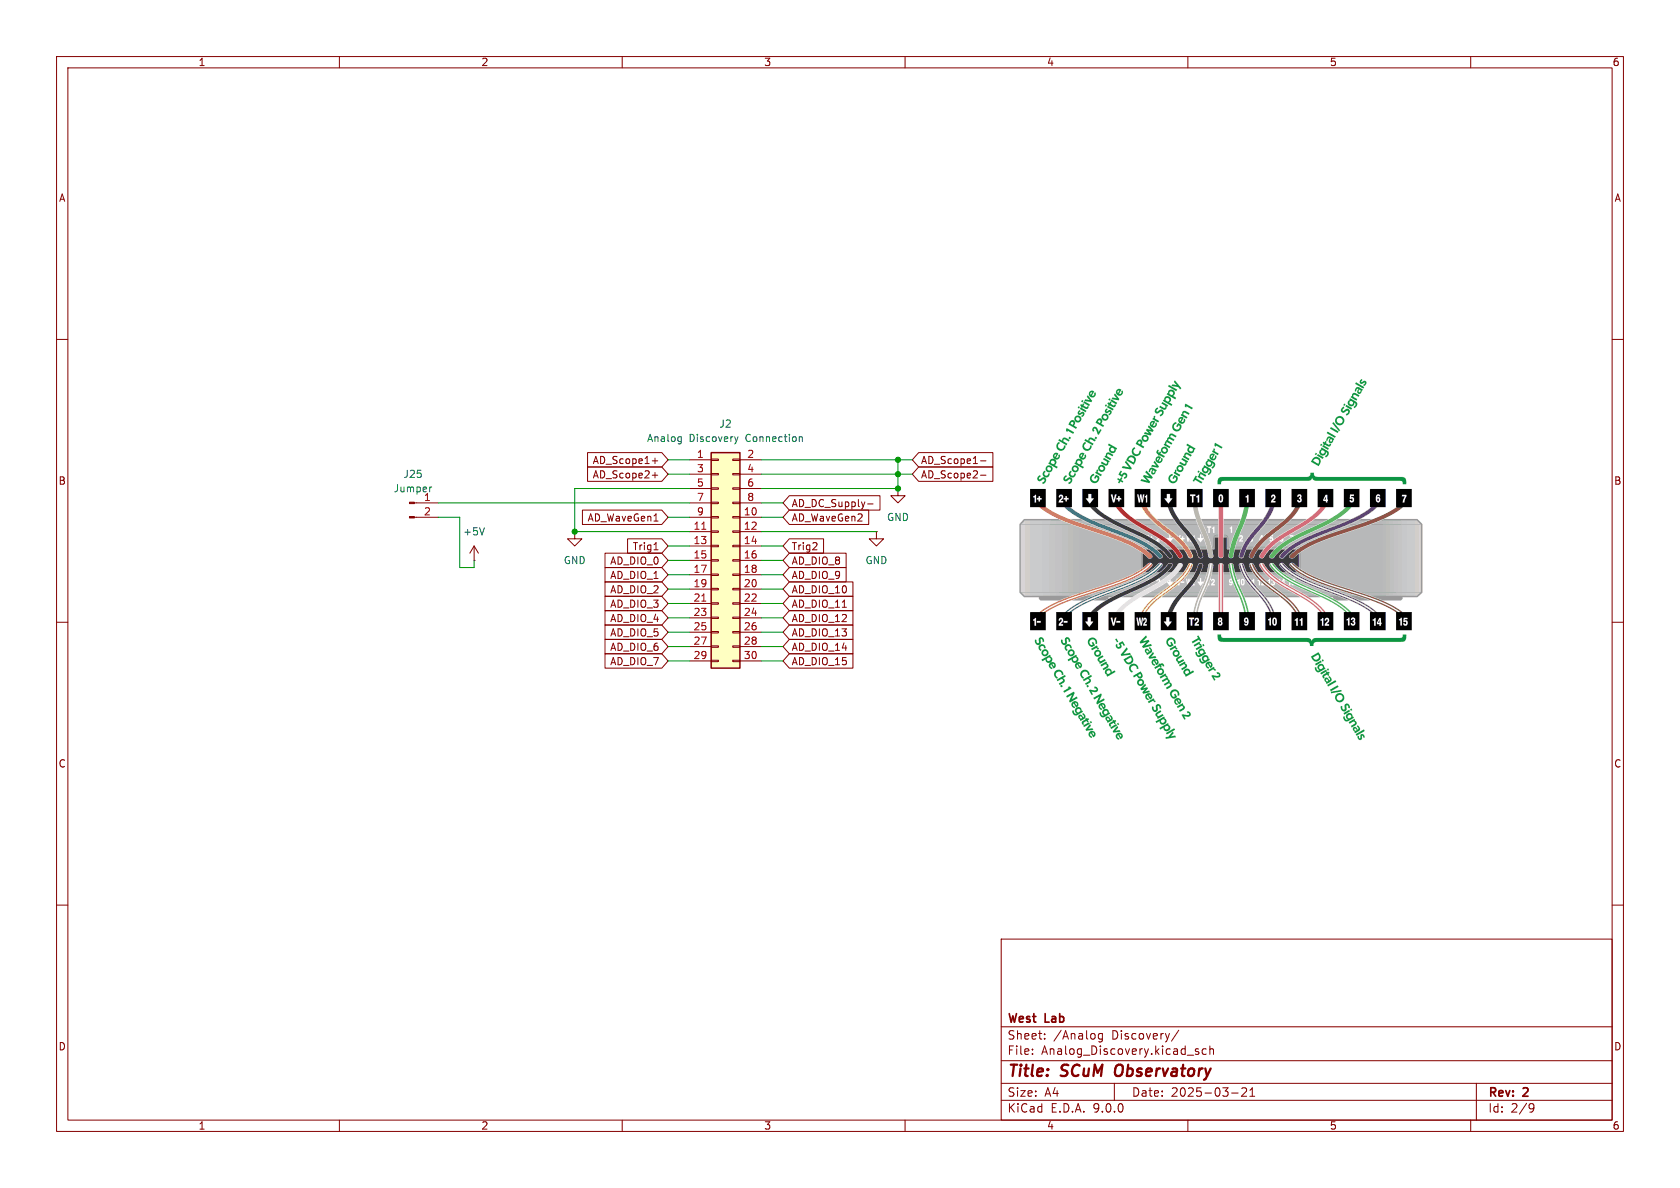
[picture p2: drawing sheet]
(kicad_sch
 (version 20250114)
 (generator "eeschema")
 (generator_version "9.0")
 (paper "A4")
 (title_block
  (title "SCuM Observatory")
  (date "2025-03-21")
  (rev "2")
  (company "West Lab"))
 (lib_symbols
  (symbol "Connector:Conn_01x02_Pin"
   (pin_names
    (offset 1.016) (hide yes)) (exclude_from_sim no) (in_bom yes) (on_board yes)
   (property "Reference" "J" (at 0 2.54 0) (effects (font (size 1.27 1.27))))
   (property "Value" "Conn_01x02_Pin" (at 0 -5.08 0) (effects (font (size 1.27 1.27))))
   (property "Footprint" "" (at 0 0 0) (effects (font (size 1.27 1.27)) (hide yes)))
   (property "Datasheet" "~" (at 0 0 0) (effects (font (size 1.27 1.27)) (hide yes)))
   (property "Description" "Generic connector, single row, 01x02, script generated" (at 0 0 0) (effects (font (size 1.27 1.27)) (hide yes)))
   (property "ki_locked" "" (at 0 0 0) (effects (font (size 1.27 1.27))))
   (symbol "Conn_01x02_Pin_1_1"
    (rectangle (start 0.8636 0.127) (end 0 -0.127) (stroke (width 0.1524) (type default)) (fill (type outline)))
    (rectangle (start 0.8636 -2.413) (end 0 -2.667) (stroke (width 0.1524) (type default)) (fill (type outline)))
    (polyline (pts (xy 1.27 0) (xy 0.8636 0)) (stroke (width 0.1524) (type default)) (fill (type none)))
    (polyline (pts (xy 1.27 -2.54) (xy 0.8636 -2.54)) (stroke (width 0.1524) (type default)) (fill (type none)))
    (pin passive line (at 5.08 0 180) (length 3.81) (name "Pin_1" (effects (font (size 1.27 1.27)))) (number "1" (effects (font (size 1.27 1.27)))))
    (pin passive line (at 5.08 -2.54 180) (length 3.81) (name "Pin_2" (effects (font (size 1.27 1.27)))) (number "2" (effects (font (size 1.27 1.27))))))
   (embedded_fonts no))
  (symbol "Connector_Generic:Conn_02x15_Odd_Even"
   (pin_names
    (offset 1.016) (hide yes)) (exclude_from_sim no) (in_bom yes) (on_board yes)
   (property "Reference" "J" (at 1.27 20.32 0) (effects (font (size 1.27 1.27))))
   (property "Value" "Conn_02x15_Odd_Even" (at 1.27 -20.32 0) (effects (font (size 1.27 1.27))))
   (property "Footprint" "" (at 0 0 0) (effects (font (size 1.27 1.27)) (hide yes)))
   (property "Datasheet" "~" (at 0 0 0) (effects (font (size 1.27 1.27)) (hide yes)))
   (property "Description" "Generic connector, double row, 02x15, odd/even pin numbering scheme (row 1 odd numbers, row 2 even numbers), script generated (kicad-library-utils/schlib/autogen/connector/)" (at 0 0 0) (effects (font (size 1.27 1.27)) (hide yes)))
   (symbol "Conn_02x15_Odd_Even_1_1"
    (rectangle (start -1.27 19.05) (end 3.81 -19.05) (stroke (width 0.254) (type default)) (fill (type background)))
    (rectangle (start -1.27 17.907) (end 0 17.653) (stroke (width 0.1524) (type default)) (fill (type none)))
    (rectangle (start -1.27 15.367) (end 0 15.113) (stroke (width 0.1524) (type default)) (fill (type none)))
    (rectangle (start -1.27 12.827) (end 0 12.573) (stroke (width 0.1524) (type default)) (fill (type none)))
    (rectangle (start -1.27 10.287) (end 0 10.033) (stroke (width 0.1524) (type default)) (fill (type none)))
    (rectangle (start -1.27 7.747) (end 0 7.493) (stroke (width 0.1524) (type default)) (fill (type none)))
    (rectangle (start -1.27 5.207) (end 0 4.953) (stroke (width 0.1524) (type default)) (fill (type none)))
    (rectangle (start -1.27 2.667) (end 0 2.413) (stroke (width 0.1524) (type default)) (fill (type none)))
    (rectangle (start -1.27 0.127) (end 0 -0.127) (stroke (width 0.1524) (type default)) (fill (type none)))
    (rectangle (start -1.27 -2.413) (end 0 -2.667) (stroke (width 0.1524) (type default)) (fill (type none)))
    (rectangle (start -1.27 -4.953) (end 0 -5.207) (stroke (width 0.1524) (type default)) (fill (type none)))
    (rectangle (start -1.27 -7.493) (end 0 -7.747) (stroke (width 0.1524) (type default)) (fill (type none)))
    (rectangle (start -1.27 -10.033) (end 0 -10.287) (stroke (width 0.1524) (type default)) (fill (type none)))
    (rectangle (start -1.27 -12.573) (end 0 -12.827) (stroke (width 0.1524) (type default)) (fill (type none)))
    (rectangle (start -1.27 -15.113) (end 0 -15.367) (stroke (width 0.1524) (type default)) (fill (type none)))
    (rectangle (start -1.27 -17.653) (end 0 -17.907) (stroke (width 0.1524) (type default)) (fill (type none)))
    (rectangle (start 3.81 17.907) (end 2.54 17.653) (stroke (width 0.1524) (type default)) (fill (type none)))
    (rectangle (start 3.81 15.367) (end 2.54 15.113) (stroke (width 0.1524) (type default)) (fill (type none)))
    (rectangle (start 3.81 12.827) (end 2.54 12.573) (stroke (width 0.1524) (type default)) (fill (type none)))
    (rectangle (start 3.81 10.287) (end 2.54 10.033) (stroke (width 0.1524) (type default)) (fill (type none)))
    (rectangle (start 3.81 7.747) (end 2.54 7.493) (stroke (width 0.1524) (type default)) (fill (type none)))
    (rectangle (start 3.81 5.207) (end 2.54 4.953) (stroke (width 0.1524) (type default)) (fill (type none)))
    (rectangle (start 3.81 2.667) (end 2.54 2.413) (stroke (width 0.1524) (type default)) (fill (type none)))
    (rectangle (start 3.81 0.127) (end 2.54 -0.127) (stroke (width 0.1524) (type default)) (fill (type none)))
    (rectangle (start 3.81 -2.413) (end 2.54 -2.667) (stroke (width 0.1524) (type default)) (fill (type none)))
    (rectangle (start 3.81 -4.953) (end 2.54 -5.207) (stroke (width 0.1524) (type default)) (fill (type none)))
    (rectangle (start 3.81 -7.493) (end 2.54 -7.747) (stroke (width 0.1524) (type default)) (fill (type none)))
    (rectangle (start 3.81 -10.033) (end 2.54 -10.287) (stroke (width 0.1524) (type default)) (fill (type none)))
    (rectangle (start 3.81 -12.573) (end 2.54 -12.827) (stroke (width 0.1524) (type default)) (fill (type none)))
    (rectangle (start 3.81 -15.113) (end 2.54 -15.367) (stroke (width 0.1524) (type default)) (fill (type none)))
    (rectangle (start 3.81 -17.653) (end 2.54 -17.907) (stroke (width 0.1524) (type default)) (fill (type none)))
    (pin passive line (at -5.08 17.78 0) (length 3.81) (name "Pin_1" (effects (font (size 1.27 1.27)))) (number "1" (effects (font (size 1.27 1.27)))))
    (pin passive line (at -5.08 15.24 0) (length 3.81) (name "Pin_3" (effects (font (size 1.27 1.27)))) (number "3" (effects (font (size 1.27 1.27)))))
    (pin passive line (at -5.08 12.7 0) (length 3.81) (name "Pin_5" (effects (font (size 1.27 1.27)))) (number "5" (effects (font (size 1.27 1.27)))))
    (pin passive line (at -5.08 10.16 0) (length 3.81) (name "Pin_7" (effects (font (size 1.27 1.27)))) (number "7" (effects (font (size 1.27 1.27)))))
    (pin passive line (at -5.08 7.62 0) (length 3.81) (name "Pin_9" (effects (font (size 1.27 1.27)))) (number "9" (effects (font (size 1.27 1.27)))))
    (pin passive line (at -5.08 5.08 0) (length 3.81) (name "Pin_11" (effects (font (size 1.27 1.27)))) (number "11" (effects (font (size 1.27 1.27)))))
    (pin passive line (at -5.08 2.54 0) (length 3.81) (name "Pin_13" (effects (font (size 1.27 1.27)))) (number "13" (effects (font (size 1.27 1.27)))))
    (pin passive line (at -5.08 0 0) (length 3.81) (name "Pin_15" (effects (font (size 1.27 1.27)))) (number "15" (effects (font (size 1.27 1.27)))))
    (pin passive line (at -5.08 -2.54 0) (length 3.81) (name "Pin_17" (effects (font (size 1.27 1.27)))) (number "17" (effects (font (size 1.27 1.27)))))
    (pin passive line (at -5.08 -5.08 0) (length 3.81) (name "Pin_19" (effects (font (size 1.27 1.27)))) (number "19" (effects (font (size 1.27 1.27)))))
    (pin passive line (at -5.08 -7.62 0) (length 3.81) (name "Pin_21" (effects (font (size 1.27 1.27)))) (number "21" (effects (font (size 1.27 1.27)))))
    (pin passive line (at -5.08 -10.16 0) (length 3.81) (name "Pin_23" (effects (font (size 1.27 1.27)))) (number "23" (effects (font (size 1.27 1.27)))))
    (pin passive line (at -5.08 -12.7 0) (length 3.81) (name "Pin_25" (effects (font (size 1.27 1.27)))) (number "25" (effects (font (size 1.27 1.27)))))
    (pin passive line (at -5.08 -15.24 0) (length 3.81) (name "Pin_27" (effects (font (size 1.27 1.27)))) (number "27" (effects (font (size 1.27 1.27)))))
    (pin passive line (at -5.08 -17.78 0) (length 3.81) (name "Pin_29" (effects (font (size 1.27 1.27)))) (number "29" (effects (font (size 1.27 1.27)))))
    (pin passive line (at 7.62 17.78 180) (length 3.81) (name "Pin_2" (effects (font (size 1.27 1.27)))) (number "2" (effects (font (size 1.27 1.27)))))
    (pin passive line (at 7.62 15.24 180) (length 3.81) (name "Pin_4" (effects (font (size 1.27 1.27)))) (number "4" (effects (font (size 1.27 1.27)))))
    (pin passive line (at 7.62 12.7 180) (length 3.81) (name "Pin_6" (effects (font (size 1.27 1.27)))) (number "6" (effects (font (size 1.27 1.27)))))
    (pin passive line (at 7.62 10.16 180) (length 3.81) (name "Pin_8" (effects (font (size 1.27 1.27)))) (number "8" (effects (font (size 1.27 1.27)))))
    (pin passive line (at 7.62 7.62 180) (length 3.81) (name "Pin_10" (effects (font (size 1.27 1.27)))) (number "10" (effects (font (size 1.27 1.27)))))
    (pin passive line (at 7.62 5.08 180) (length 3.81) (name "Pin_12" (effects (font (size 1.27 1.27)))) (number "12" (effects (font (size 1.27 1.27)))))
    (pin passive line (at 7.62 2.54 180) (length 3.81) (name "Pin_14" (effects (font (size 1.27 1.27)))) (number "14" (effects (font (size 1.27 1.27)))))
    (pin passive line (at 7.62 0 180) (length 3.81) (name "Pin_16" (effects (font (size 1.27 1.27)))) (number "16" (effects (font (size 1.27 1.27)))))
    (pin passive line (at 7.62 -2.54 180) (length 3.81) (name "Pin_18" (effects (font (size 1.27 1.27)))) (number "18" (effects (font (size 1.27 1.27)))))
    (pin passive line (at 7.62 -5.08 180) (length 3.81) (name "Pin_20" (effects (font (size 1.27 1.27)))) (number "20" (effects (font (size 1.27 1.27)))))
    (pin passive line (at 7.62 -7.62 180) (length 3.81) (name "Pin_22" (effects (font (size 1.27 1.27)))) (number "22" (effects (font (size 1.27 1.27)))))
    (pin passive line (at 7.62 -10.16 180) (length 3.81) (name "Pin_24" (effects (font (size 1.27 1.27)))) (number "24" (effects (font (size 1.27 1.27)))))
    (pin passive line (at 7.62 -12.7 180) (length 3.81) (name "Pin_26" (effects (font (size 1.27 1.27)))) (number "26" (effects (font (size 1.27 1.27)))))
    (pin passive line (at 7.62 -15.24 180) (length 3.81) (name "Pin_28" (effects (font (size 1.27 1.27)))) (number "28" (effects (font (size 1.27 1.27)))))
    (pin passive line (at 7.62 -17.78 180) (length 3.81) (name "Pin_30" (effects (font (size 1.27 1.27)))) (number "30" (effects (font (size 1.27 1.27))))))
   (embedded_fonts no))
  (symbol "power:+5V"
   (power)
   (pin_numbers (hide yes))
   (pin_names
    (offset 0) (hide yes)) (exclude_from_sim no) (in_bom yes) (on_board yes)
   (property "Reference" "#PWR" (at 0 -3.81 0) (effects (font (size 1.27 1.27)) (hide yes)))
   (property "Value" "+5V" (at 0 3.556 0) (effects (font (size 1.27 1.27))))
   (property "Footprint" "" (at 0 0 0) (effects (font (size 1.27 1.27)) (hide yes)))
   (property "Datasheet" "" (at 0 0 0) (effects (font (size 1.27 1.27)) (hide yes)))
   (property "Description" "Power symbol creates a global label with name \"+5V\"" (at 0 0 0) (effects (font (size 1.27 1.27)) (hide yes)))
   (symbol "+5V_0_1"
    (polyline (pts (xy -0.762 1.27) (xy 0 2.54)) (stroke (width 0) (type default)) (fill (type none)))
    (polyline (pts (xy 0 2.54) (xy 0.762 1.27)) (stroke (width 0) (type default)) (fill (type none)))
    (polyline (pts (xy 0 0) (xy 0 2.54)) (stroke (width 0) (type default)) (fill (type none))))
   (symbol "+5V_1_1"
    (pin power_in line (at 0 0 90) (length 0) (name "~" (effects (font (size 1.27 1.27)))) (number "1" (effects (font (size 1.27 1.27))))))
   (embedded_fonts no))
  (symbol "power:GND"
   (power)
   (pin_numbers (hide yes))
   (pin_names
    (offset 0) (hide yes)) (exclude_from_sim no) (in_bom yes) (on_board yes)
   (property "Reference" "#PWR" (at 0 -6.35 0) (effects (font (size 1.27 1.27)) (hide yes)))
   (property "Value" "GND" (at 0 -3.81 0) (effects (font (size 1.27 1.27))))
   (property "Footprint" "" (at 0 0 0) (effects (font (size 1.27 1.27)) (hide yes)))
   (property "Datasheet" "" (at 0 0 0) (effects (font (size 1.27 1.27)) (hide yes)))
   (property "Description" "Power symbol creates a global label with name \"GND\" , ground" (at 0 0 0) (effects (font (size 1.27 1.27)) (hide yes)))
   (symbol "GND_0_1"
    (polyline (pts (xy 0 0) (xy 0 -1.27) (xy 1.27 -1.27) (xy 0 -2.54) (xy -1.27 -1.27) (xy 0 -1.27)) (stroke (width 0) (type default)) (fill (type none))))
   (symbol "GND_1_1"
    (pin power_in line (at 0 0 270) (length 0) (name "~" (effects (font (size 1.27 1.27)))) (number "1" (effects (font (size 1.27 1.27))))))
   (embedded_fonts no)))
 (junction
  (at 158.75 86.36)
  (diameter 0)
  (color 0 0 0 0))
 (junction
  (at 158.75 81.28)
  (diameter 0)
  (color 0 0 0 0))
 (junction
  (at 158.75 83.82)
  (diameter 0)
  (color 0 0 0 0))
 (junction
  (at 101.6 93.98)
  (diameter 0)
  (color 0 0 0 0))
 (wire
  (pts (xy 134.62 81.28) (xy 158.75 81.28))
  (stroke (width 0) (type default)))
 (wire
  (pts (xy 118.11 116.84) (xy 121.92 116.84))
  (stroke (width 0) (type default)))
 (wire
  (pts (xy 118.11 109.22) (xy 121.92 109.22))
  (stroke (width 0) (type default)))
 (wire
  (pts (xy 158.75 81.28) (xy 161.29 81.28))
  (stroke (width 0) (type default)))
 (wire
  (pts (xy 134.62 116.84) (xy 138.43 116.84))
  (stroke (width 0) (type default)))
 (wire
  (pts (xy 118.11 101.6) (xy 121.92 101.6))
  (stroke (width 0) (type default)))
 (wire
  (pts (xy 118.11 99.06) (xy 121.92 99.06))
  (stroke (width 0) (type default)))
 (wire
  (pts (xy 118.11 81.28) (xy 121.92 81.28))
  (stroke (width 0) (type default)))
 (wire
  (pts (xy 81.28 91.44) (xy 81.28 100.33))
  (stroke (width 0) (type default)))
 (wire
  (pts (xy 83.82 99.06) (xy 83.82 100.33))
  (stroke (width 0) (type default)))
 (wire
  (pts (xy 134.62 91.44) (xy 138.43 91.44))
  (stroke (width 0) (type default)))
 (wire
  (pts (xy 118.11 104.14) (xy 121.92 104.14))
  (stroke (width 0) (type default)))
 (wire
  (pts (xy 134.62 111.76) (xy 138.43 111.76))
  (stroke (width 0) (type default)))
 (wire
  (pts (xy 101.6 93.98) (xy 121.92 93.98))
  (stroke (width 0) (type default)))
 (wire
  (pts (xy 158.75 81.28) (xy 158.75 83.82))
  (stroke (width 0) (type default)))
 (wire
  (pts (xy 158.75 83.82) (xy 161.29 83.82))
  (stroke (width 0) (type default)))
 (wire
  (pts (xy 138.43 88.9) (xy 134.62 88.9))
  (stroke (width 0) (type default)))
 (wire
  (pts (xy 134.62 106.68) (xy 138.43 106.68))
  (stroke (width 0) (type default)))
 (wire
  (pts (xy 118.11 83.82) (xy 121.92 83.82))
  (stroke (width 0) (type default)))
 (wire
  (pts (xy 134.62 109.22) (xy 138.43 109.22))
  (stroke (width 0) (type default)))
 (wire
  (pts (xy 158.75 83.82) (xy 158.75 86.36))
  (stroke (width 0) (type default)))
 (wire
  (pts (xy 134.62 86.36) (xy 158.75 86.36))
  (stroke (width 0) (type default)))
 (wire
  (pts (xy 83.82 100.33) (xy 81.28 100.33))
  (stroke (width 0) (type default)))
 (wire
  (pts (xy 134.62 93.98) (xy 154.94 93.98))
  (stroke (width 0) (type default)))
 (wire
  (pts (xy 118.11 96.52) (xy 121.92 96.52))
  (stroke (width 0) (type default)))
 (wire
  (pts (xy 81.28 91.44) (xy 77.47 91.44))
  (stroke (width 0) (type default)))
 (wire
  (pts (xy 118.11 106.68) (xy 121.92 106.68))
  (stroke (width 0) (type default)))
 (wire
  (pts (xy 134.62 101.6) (xy 138.43 101.6))
  (stroke (width 0) (type default)))
 (wire
  (pts (xy 118.11 111.76) (xy 121.92 111.76))
  (stroke (width 0) (type default)))
 (wire
  (pts (xy 118.11 91.44) (xy 121.92 91.44))
  (stroke (width 0) (type default)))
 (wire
  (pts (xy 134.62 99.06) (xy 138.43 99.06))
  (stroke (width 0) (type default)))
 (wire
  (pts (xy 101.6 86.36) (xy 101.6 93.98))
  (stroke (width 0) (type default)))
 (wire
  (pts (xy 118.11 114.3) (xy 121.92 114.3))
  (stroke (width 0) (type default)))
 (wire
  (pts (xy 134.62 83.82) (xy 158.75 83.82))
  (stroke (width 0) (type default)))
 (wire
  (pts (xy 134.62 104.14) (xy 138.43 104.14))
  (stroke (width 0) (type default)))
 (wire
  (pts (xy 77.47 88.9) (xy 121.92 88.9))
  (stroke (width 0) (type default)))
 (wire
  (pts (xy 134.62 96.52) (xy 138.43 96.52))
  (stroke (width 0) (type default)))
 (wire
  (pts (xy 101.6 86.36) (xy 121.92 86.36))
  (stroke (width 0) (type default)))
 (wire
  (pts (xy 134.62 114.3) (xy 138.43 114.3))
  (stroke (width 0) (type default)))
 (image
  (at 215.9 99.06)
  (scale 0.436697)
  (data))
 (global_label "AD_DIO_10"
  (shape input)
  (at 138.43 104.14 0)
  (fields_autoplaced yes)
  (effects (font (size 1.27 1.27)) (justify left))
  (property "Intersheetrefs" "${INTERSHEET_REFS}" (at 151.3333 104.14 0) (effects (font (size 1.27 1.27)) (justify left) (hide yes))))
 (global_label "Trig2"
  (shape input)
  (at 138.43 96.52 0)
  (fields_autoplaced yes)
  (effects (font (size 1.27 1.27)) (justify left))
  (property "Intersheetrefs" "${INTERSHEET_REFS}" (at 146.1323 96.52 0) (effects (font (size 1.27 1.27)) (justify left) (hide yes))))
 (global_label "AD_DIO_2"
  (shape input)
  (at 118.11 104.14 180)
  (fields_autoplaced yes)
  (effects (font (size 1.27 1.27)) (justify right))
  (property "Intersheetrefs" "${INTERSHEET_REFS}" (at 106.4162 104.14 0) (effects (font (size 1.27 1.27)) (justify right) (hide yes))))
 (global_label "AD_DIO_9"
  (shape input)
  (at 138.43 101.6 0)
  (fields_autoplaced yes)
  (effects (font (size 1.27 1.27)) (justify left))
  (property "Intersheetrefs" "${INTERSHEET_REFS}" (at 150.1238 101.6 0) (effects (font (size 1.27 1.27)) (justify left) (hide yes))))
 (global_label "AD_DIO_7"
  (shape input)
  (at 118.11 116.84 180)
  (fields_autoplaced yes)
  (effects (font (size 1.27 1.27)) (justify right))
  (property "Intersheetrefs" "${INTERSHEET_REFS}" (at 106.4162 116.84 0) (effects (font (size 1.27 1.27)) (justify right) (hide yes))))
 (global_label "AD_DIO_8"
  (shape input)
  (at 138.43 99.06 0)
  (fields_autoplaced yes)
  (effects (font (size 1.27 1.27)) (justify left))
  (property "Intersheetrefs" "${INTERSHEET_REFS}" (at 150.1238 99.06 0) (effects (font (size 1.27 1.27)) (justify left) (hide yes))))
 (global_label "AD_DC_Supply-"
  (shape input)
  (at 138.43 88.9 0)
  (fields_autoplaced yes)
  (effects (font (size 1.27 1.27)) (justify left))
  (property "Intersheetrefs" "${INTERSHEET_REFS}" (at 156.1107 88.9 0) (effects (font (size 1.27 1.27)) (justify left) (hide yes))))
 (global_label "AD_Scope2+"
  (shape input)
  (at 118.11 83.82 180)
  (fields_autoplaced yes)
  (effects (font (size 1.27 1.27)) (justify right))
  (property "Intersheetrefs" "${INTERSHEET_REFS}" (at 103.332 83.82 0) (effects (font (size 1.27 1.27)) (justify right) (hide yes))))
 (global_label "AD_WaveGen2"
  (shape input)
  (at 138.43 91.44 0)
  (fields_autoplaced yes)
  (effects (font (size 1.27 1.27)) (justify left))
  (property "Intersheetrefs" "${INTERSHEET_REFS}" (at 154.1151 91.44 0) (effects (font (size 1.27 1.27)) (justify left) (hide yes))))
 (global_label "AD_DIO_11"
  (shape input)
  (at 138.43 106.68 0)
  (fields_autoplaced yes)
  (effects (font (size 1.27 1.27)) (justify left))
  (property "Intersheetrefs" "${INTERSHEET_REFS}" (at 151.3333 106.68 0) (effects (font (size 1.27 1.27)) (justify left) (hide yes))))
 (global_label "AD_DIO_0"
  (shape input)
  (at 118.11 99.06 180)
  (fields_autoplaced yes)
  (effects (font (size 1.27 1.27)) (justify right))
  (property "Intersheetrefs" "${INTERSHEET_REFS}" (at 106.4162 99.06 0) (effects (font (size 1.27 1.27)) (justify right) (hide yes))))
 (global_label "AD_DIO_13"
  (shape input)
  (at 138.43 111.76 0)
  (fields_autoplaced yes)
  (effects (font (size 1.27 1.27)) (justify left))
  (property "Intersheetrefs" "${INTERSHEET_REFS}" (at 151.3333 111.76 0) (effects (font (size 1.27 1.27)) (justify left) (hide yes))))
 (global_label "AD_DIO_3"
  (shape input)
  (at 118.11 106.68 180)
  (fields_autoplaced yes)
  (effects (font (size 1.27 1.27)) (justify right))
  (property "Intersheetrefs" "${INTERSHEET_REFS}" (at 106.4162 106.68 0) (effects (font (size 1.27 1.27)) (justify right) (hide yes))))
 (global_label "AD_DIO_6"
  (shape input)
  (at 118.11 114.3 180)
  (fields_autoplaced yes)
  (effects (font (size 1.27 1.27)) (justify right))
  (property "Intersheetrefs" "${INTERSHEET_REFS}" (at 106.4162 114.3 0) (effects (font (size 1.27 1.27)) (justify right) (hide yes))))
 (global_label "AD_DIO_14"
  (shape input)
  (at 138.43 114.3 0)
  (fields_autoplaced yes)
  (effects (font (size 1.27 1.27)) (justify left))
  (property "Intersheetrefs" "${INTERSHEET_REFS}" (at 151.3333 114.3 0) (effects (font (size 1.27 1.27)) (justify left) (hide yes))))
 (global_label "Trig1"
  (shape input)
  (at 118.11 96.52 180)
  (fields_autoplaced yes)
  (effects (font (size 1.27 1.27)) (justify right))
  (property "Intersheetrefs" "${INTERSHEET_REFS}" (at 110.4077 96.52 0) (effects (font (size 1.27 1.27)) (justify right) (hide yes))))
 (global_label "AD_DIO_1"
  (shape input)
  (at 118.11 101.6 180)
  (fields_autoplaced yes)
  (effects (font (size 1.27 1.27)) (justify right))
  (property "Intersheetrefs" "${INTERSHEET_REFS}" (at 106.4162 101.6 0) (effects (font (size 1.27 1.27)) (justify right) (hide yes))))
 (global_label "AD_Scope1+"
  (shape input)
  (at 118.11 81.28 180)
  (fields_autoplaced yes)
  (effects (font (size 1.27 1.27)) (justify right))
  (property "Intersheetrefs" "${INTERSHEET_REFS}" (at 103.332 81.28 0) (effects (font (size 1.27 1.27)) (justify right) (hide yes))))
 (global_label "AD_DIO_12"
  (shape input)
  (at 138.43 109.22 0)
  (fields_autoplaced yes)
  (effects (font (size 1.27 1.27)) (justify left))
  (property "Intersheetrefs" "${INTERSHEET_REFS}" (at 151.3333 109.22 0) (effects (font (size 1.27 1.27)) (justify left) (hide yes))))
 (global_label "AD_Scope2-"
  (shape input)
  (at 161.29 83.82 0)
  (fields_autoplaced yes)
  (effects (font (size 1.27 1.27)) (justify left))
  (property "Intersheetrefs" "${INTERSHEET_REFS}" (at 176.068 83.82 0) (effects (font (size 1.27 1.27)) (justify left) (hide yes))))
 (global_label "AD_DIO_15"
  (shape input)
  (at 138.43 116.84 0)
  (fields_autoplaced yes)
  (effects (font (size 1.27 1.27)) (justify left))
  (property "Intersheetrefs" "${INTERSHEET_REFS}" (at 151.3333 116.84 0) (effects (font (size 1.27 1.27)) (justify left) (hide yes))))
 (global_label "AD_Scope1-"
  (shape input)
  (at 161.29 81.28 0)
  (fields_autoplaced yes)
  (effects (font (size 1.27 1.27)) (justify left))
  (property "Intersheetrefs" "${INTERSHEET_REFS}" (at 176.068 81.28 0) (effects (font (size 1.27 1.27)) (justify left) (hide yes))))
 (global_label "AD_DIO_4"
  (shape input)
  (at 118.11 109.22 180)
  (fields_autoplaced yes)
  (effects (font (size 1.27 1.27)) (justify right))
  (property "Intersheetrefs" "${INTERSHEET_REFS}" (at 106.4162 109.22 0) (effects (font (size 1.27 1.27)) (justify right) (hide yes))))
 (global_label "AD_DIO_5"
  (shape input)
  (at 118.11 111.76 180)
  (fields_autoplaced yes)
  (effects (font (size 1.27 1.27)) (justify right))
  (property "Intersheetrefs" "${INTERSHEET_REFS}" (at 106.4162 111.76 0) (effects (font (size 1.27 1.27)) (justify right) (hide yes))))
 (global_label "AD_WaveGen1"
  (shape input)
  (at 118.11 91.44 180)
  (fields_autoplaced yes)
  (effects (font (size 1.27 1.27)) (justify right))
  (property "Intersheetrefs" "${INTERSHEET_REFS}" (at 102.4249 91.44 0) (effects (font (size 1.27 1.27)) (justify right) (hide yes))))
 (symbol
  (lib_id "power:GND")
  (at 101.6 93.98 0)
  (unit 1)
  (exclude_from_sim no)
  (in_bom yes)
  (on_board yes)
  (dnp no)
  (fields_autoplaced yes)
  (property "Reference" "#PWR07" (at 101.6 100.33 0) (effects (font (size 1.27 1.27)) (hide yes)))
  (property "Value" "GND" (at 101.6 99.06 0) (effects (font (size 1.27 1.27))))
  (property "Footprint" "" (at 101.6 93.98 0) (effects (font (size 1.27 1.27)) (hide yes)))
  (property "Datasheet" "" (at 101.6 93.98 0) (effects (font (size 1.27 1.27)) (hide yes)))
  (property "Description" "Power symbol creates a global label with name \"GND\" , ground" (at 101.6 93.98 0) (effects (font (size 1.27 1.27)) (hide yes)))
  (pin "1"))
 (symbol
  (lib_id "power:GND")
  (at 158.75 86.36 0)
  (unit 1)
  (exclude_from_sim no)
  (in_bom yes)
  (on_board yes)
  (dnp no)
  (fields_autoplaced yes)
  (property "Reference" "#PWR038" (at 158.75 92.71 0) (effects (font (size 1.27 1.27)) (hide yes)))
  (property "Value" "GND" (at 158.75 91.44 0) (effects (font (size 1.27 1.27))))
  (property "Footprint" "" (at 158.75 86.36 0) (effects (font (size 1.27 1.27)) (hide yes)))
  (property "Datasheet" "" (at 158.75 86.36 0) (effects (font (size 1.27 1.27)) (hide yes)))
  (property "Description" "Power symbol creates a global label with name \"GND\" , ground" (at 158.75 86.36 0) (effects (font (size 1.27 1.27)) (hide yes)))
  (pin "1"))
 (symbol
  (lib_id "Connector:Conn_01x02_Pin")
  (at 72.39 88.9 0)
  (unit 1)
  (exclude_from_sim no)
  (in_bom yes)
  (on_board yes)
  (dnp no)
  (fields_autoplaced yes)
  (property "Reference" "J25" (at 73.025 83.82 0) (effects (font (size 1.27 1.27))))
  (property "Value" "Jumper" (at 73.025 86.36 0) (effects (font (size 1.27 1.27))))
  (property "Footprint" "Connector_PinHeader_2.54mm:PinHeader_1x02_P2.54mm_Vertical" (at 72.39 88.9 0) (effects (font (size 1.27 1.27)) (hide yes)))
  (property "Datasheet" "~" (at 72.39 88.9 0) (effects (font (size 1.27 1.27)) (hide yes)))
  (property "Description" "Generic connector, single row, 01x02, script generated" (at 72.39 88.9 0) (effects (font (size 1.27 1.27)) (hide yes)))
  (pin "2")
  (pin "1"))
 (symbol
  (lib_id "power:GND")
  (at 154.94 93.98 0)
  (unit 1)
  (exclude_from_sim no)
  (in_bom yes)
  (on_board yes)
  (dnp no)
  (fields_autoplaced yes)
  (property "Reference" "#PWR08" (at 154.94 100.33 0) (effects (font (size 1.27 1.27)) (hide yes)))
  (property "Value" "GND" (at 154.94 99.06 0) (effects (font (size 1.27 1.27))))
  (property "Footprint" "" (at 154.94 93.98 0) (effects (font (size 1.27 1.27)) (hide yes)))
  (property "Datasheet" "" (at 154.94 93.98 0) (effects (font (size 1.27 1.27)) (hide yes)))
  (property "Description" "Power symbol creates a global label with name \"GND\" , ground" (at 154.94 93.98 0) (effects (font (size 1.27 1.27)) (hide yes)))
  (pin "1"))
 (symbol
  (lib_id "power:+5V")
  (at 83.82 99.06 0)
  (unit 1)
  (exclude_from_sim no)
  (in_bom yes)
  (on_board yes)
  (dnp no)
  (fields_autoplaced yes)
  (property "Reference" "#PWR037" (at 83.82 102.87 0) (effects (font (size 1.27 1.27)) (hide yes)))
  (property "Value" "+5V" (at 83.82 93.98 0) (effects (font (size 1.27 1.27))))
  (property "Footprint" "" (at 83.82 99.06 0) (effects (font (size 1.27 1.27)) (hide yes)))
  (property "Datasheet" "" (at 83.82 99.06 0) (effects (font (size 1.27 1.27)) (hide yes)))
  (property "Description" "Power symbol creates a global label with name \"+5V\"" (at 83.82 99.06 0) (effects (font (size 1.27 1.27)) (hide yes)))
  (pin "1"))
 (symbol
  (lib_id "Connector_Generic:Conn_02x15_Odd_Even")
  (at 127 99.06 0)
  (unit 1)
  (exclude_from_sim no)
  (in_bom yes)
  (on_board yes)
  (dnp no)
  (fields_autoplaced yes)
  (property "Reference" "J2" (at 128.27 74.93 0) (effects (font (size 1.27 1.27))))
  (property "Value" "Analog Discovery Connection" (at 128.27 77.47 0) (effects (font (size 1.27 1.27))))
  (property "Footprint" "Connector_PinHeader_2.54mm:PinHeader_2x15_P2.54mm_Vertical" (at 127 99.06 0) (effects (font (size 1.27 1.27)) (hide yes)))
  (property "Datasheet" "~" (at 127 99.06 0) (effects (font (size 1.27 1.27)) (hide yes)))
  (property "Description" "Generic connector, double row, 02x15, odd/even pin numbering scheme (row 1 odd numbers, row 2 even numbers), script generated (kicad-library-utils/schlib/autogen/connector/)" (at 127 99.06 0) (effects (font (size 1.27 1.27)) (hide yes)))
  (pin "22")
  (pin "2")
  (pin "30")
  (pin "14")
  (pin "17")
  (pin "18")
  (pin "1")
  (pin "23")
  (pin "25")
  (pin "26")
  (pin "16")
  (pin "19")
  (pin "27")
  (pin "29")
  (pin "8")
  (pin "10")
  (pin "15")
  (pin "20")
  (pin "28")
  (pin "9")
  (pin "11")
  (pin "24")
  (pin "7")
  (pin "12")
  (pin "3")
  (pin "4")
  (pin "6")
  (pin "21")
  (pin "5")
  (pin "13")))
